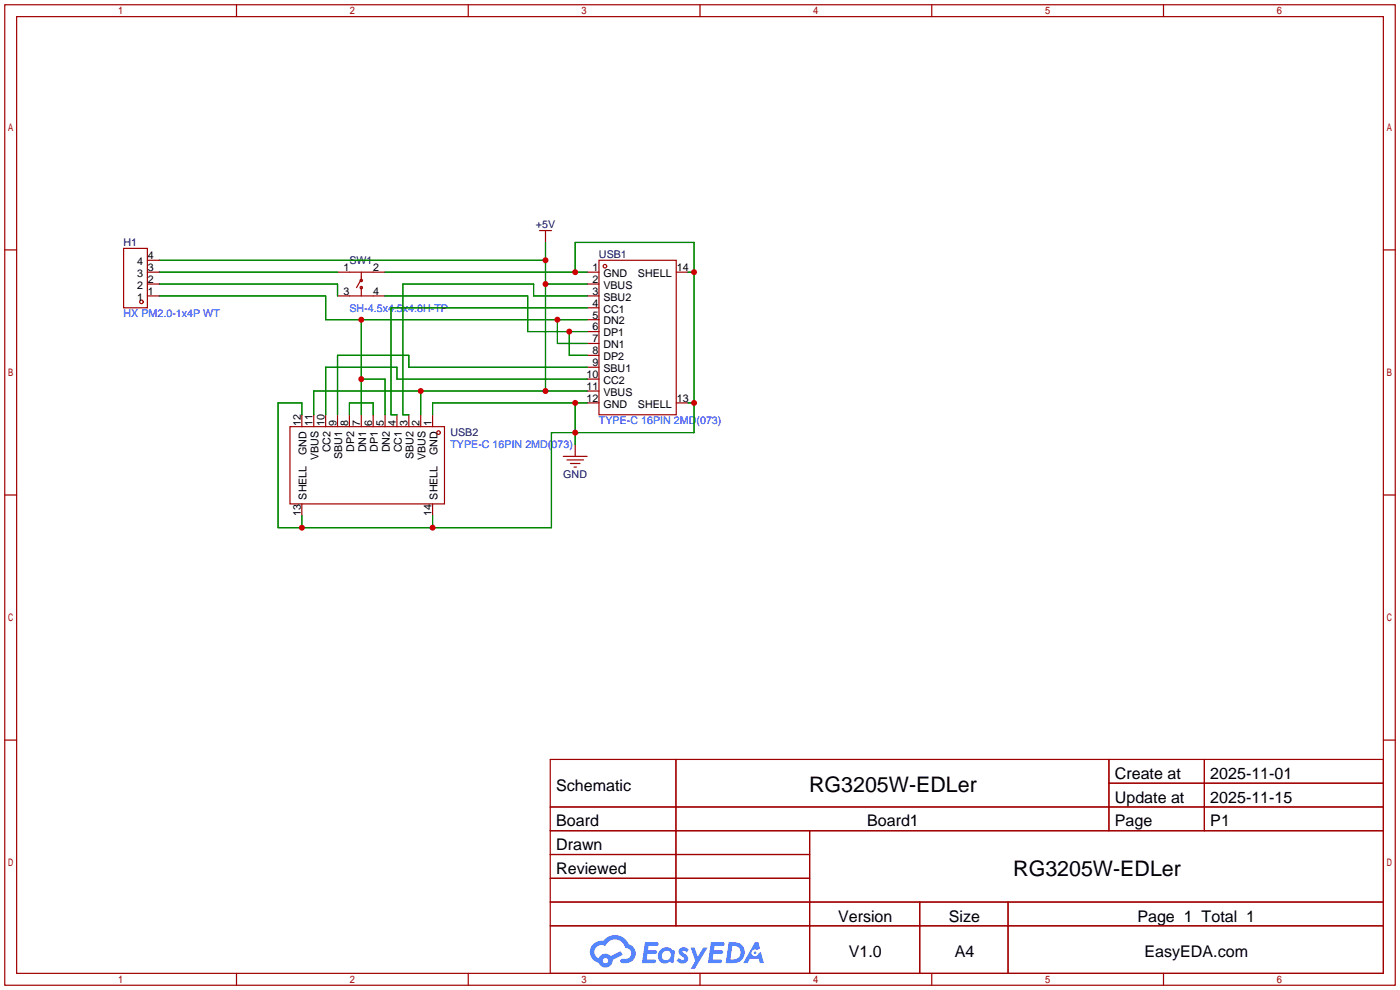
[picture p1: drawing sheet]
<svg xmlns="http://www.w3.org/2000/svg" width="299mm" height="212mm" viewBox="0 0 299 212" stroke-linecap="round" stroke-linejoin="round" font-family="sans-serif">
<g fill="none" stroke="#a10000" stroke-width=".25">
<path d="M1 1h297.2v209.6h-297.2zM3.6 3.6h292.1v204.4h-292.1zM50.5 1v2.6M100.1 1v2.6M149.6 1v2.6M199.1 1v2.6M248.7 1v2.6M1 53.4h2.6M295.7 53.4h2.5M1 105.8h2.6M295.7 105.8h2.5M1 158.2h2.6"/>
<path d="M295.7 158.2h2.5M117.6 162.3h178.1v45.7h-178.1zM117.6 172.5h178.1M117.6 177.5h178.1M144.5 162.3v35.6M173 177.5v30.5M237 162.3v15.2M237 167.4h58.7M257.4 162.3v15.2M117.6 182.6h55.4M117.6 192.8h178.1M117.6 187.7h55.4"/>
<path d="M117.6 197.9h178.1M196.6 192.8v15.2M215.4 192.8v15.2M50.5 208v2.6M100.1 208v2.6M149.6 208v2.6M199.1 208v2.6M248.7 208v2.6"/>
</g>
<g fill="#5487ff">
<path d="M145.3 202.7a1.3 1.3 0 0 1 1.9 .3l-.4 .6a.54 .54 0 0 0-.9-.2l.1 .2a1.34 1.34 0 0 1 .9 1.8 1.47 1.47 0 0 1-2.3-.1l.5-.6 .8 .5a.31 .31 0 0 0 .4-.3 .31 .31 0 0 0-.3-.4 1.12 1.12 0 0 1-.7-1.8z"/>
<path d="M147.6 202.5h.9l.6 2 1.2-2h.9l-2.7 4.6h-.9l1-1.7z"/>
<path d="M137.8 201.4h1.7a1.31 1.31 0 0 1 1.2 .2 .4 .4 0 0 1-.3 .5l-1.8 .1-.1 .9h1.6a.4 .4 0 0 1 .4 .4 .4 .4 0 0 1-.5 .4h-1.6l-.2 1.2h1.4a.46 .46 0 0 1 .5 0 .46 .46 0 0 1 .1 .5l-.4 .2h-2.6z"/>
<path d="M151.9 201.4h1.7a1.32 1.32 0 0 1 1.2 .2 .39 .39 0 0 1-.3 .5l-1.8 .1-.1 .9h1.6a.4 .4 0 0 1 .4 .4 .4 .4 0 0 1-.4 .4h-1.7l-.2 1.2h1.4a.46 .46 0 0 1 .5 0 .46 .46 0 0 1 .1 .5l-.4 .2h-2.6z"/>
<path d="M161.3 201.4h.8l.3 1.3-.6 .4a.75 .75 0 0 0-1.1 .3 .75 .75 0 0 0 .5 1 .75 .75 0 0 0 .9-.7l.5-.2 .6 2.3h-.8l-.3-.9h-1.8l-.5 .9h-1z"/>
<path d="M155.7 201.4l-.6 4.4h1.5a2.27 2.27 0 0 0 2.6-2.2 2.27 2.27 0 0 0-2.7-2.2zM156.5 202.1a1.5 1.5 0 0 1 1.8 1.6 1.5 1.5 0 0 1-1.9 1.4h-.3z"/>
<path d="M141.2 203a1.6 1.6 0 0 0-.3 2.3 1.6 1.6 0 0 0 2.3 .2l.7 .3 .3-2.4-.1-.3-.5-.1a1.58 1.58 0 0 0-2.4 0zM141.8 203.5a.98 .98 0 0 1 1.6 .4 .98 .98 0 0 1-1.1 1.3 .94 .94 0 0 1-.9-.7 .94 .94 0 0 1 .4-1z"/>
<path d="M126.8 201.8a2.37 2.37 0 0 0 1.1 4 1.54 1.54 0 0 0 1.8 1 1.54 1.54 0 0 0 1.2-1.6l2.2-1.1-.5-.8-2 1a1.57 1.57 0 0 0-2.7 .5 1.5 1.5 0 0 1-.7-2.1 1.5 1.5 0 0 1 2.2-.5 2.23 2.23 0 0 1 2.3-1.4 2.23 2.23 0 0 1 2 1.8 1.16 1.16 0 0 1 1.2 1.1 1.16 1.16 0 0 1-1.1 1.2h-.7a.47 .47 0 0 0-.5 .4 .47 .47 0 0 0 .4 .5 2.17 2.17 0 0 0 2.5-.9 2.17 2.17 0 0 0-.3-2.7l-.8-.4a3.2 3.2 0 0 0-5.5-.7l-1.1 .1zM128.8 205.3a.6 .6 0 0 1 1.2 0 .6 .6 0 0 1-1.2 0z"/>
<circle cx="161.4" cy="203.6" r=".28"/>
</g>
<g fill="none" stroke="#a10000" stroke-width=".25">
<path d="M26.4 53.1h5.1v12.7h-5.1zM31.5 58.2h2.5M31.5 55.6h2.5M72.1 58.2h10.2M77.2 58.2v1.7M77.2 59.7l-1 1.8M115.3 49.3h2.6M116.6 49.3v2.5M125.5 58.2h2.5M128 55.6h16.5v33h-16.5zM144.5 58.2h2.6M31.5 60.7h2.5"/>
<path d="M31.5 63.2h2.5M72.1 63.2h10.2M77.2 61.5v1.7M125.5 60.7h2.5M125.5 63.2h2.5M125.5 65.8h2.5M125.5 68.3h2.5M125.5 70.9h2.5M125.5 73.4h2.5M125.5 75.9h2.5M125.5 78.5h2.5M62 91.2h33v16.5h-33z"/>
<path d="M64.5 88.6v2.6M67.1 88.6v2.6M69.6 88.6v2.6M72.1 88.6v2.6M74.7 88.6v2.6M77.2 88.6v2.6M79.8 88.6v2.6M82.3 88.6v2.6M84.8 88.6v2.6M87.4 88.6v2.6M89.9 88.6v2.6M92.5 88.6v2.6"/>
<path d="M120.4 97.5h5.1M121.2 98.3h3.5M121.9 99.1h2.1M122.7 99.8h.5M122.9 95v2.5M125.5 81h2.5M125.5 83.6h2.5M125.5 86.1h2.5M144.5 86.1h2.6M64.5 107.7v2.5M92.5 107.7v2.5"/>
<circle cx="77.2" cy="59.9" r=".25"/>
<circle cx="129.3" cy="56.9" r=".38"/>
<circle cx="30.2" cy="64.5" r=".38"/>
<circle cx="77.2" cy="61.5" r=".25"/>
<circle cx="93.7" cy="92.5" r=".38"/>
</g>
<g fill="none" stroke="#008700" stroke-width=".25">
<path d="M34 58.2h38.1M34 55.6h82.6M82.3 58.2h43.2M116.6 51.8v31.8M122.9 58.2v-6.4h25.4v40.7h-30.4v20.3h-58.5v-26.7h5.1v2.5M147.1 58.2h1.2M34 63.2h35.6v5.1h55.9M34 60.7h38.1v2.5M77.2 68.3v20.3M82.3 63.2h30.5v7.7h12.7M116.6 60.7h8.9M119.1 68.3v5.1h6.4"/>
<path d="M121.7 70.9v5h3.8M125.5 78.5h-38.1v-2.6h-15.3v12.7M125.5 65.8h-41.9v22.8h1.2M125.5 63.2h-11.5v-2.5h-27.9v27.9h1.3M74.7 88.6v-2.5h5.1v2.5M77.2 81h5.1v7.6M89.9 83.6v5M122.9 86.1v8.9M125.5 86.1h-33v2.5M125.5 81h-40.7v-2.5h-15.2v10.1M125.5 83.6h-58.4v5M147.1 86.1h1.2"/>
<path d="M64.5 110.2v2.6M92.5 110.2v2.6"/>
</g>
<g fill="#c00">
<circle cx="122.9" cy="58.2" r=".63"/>
<circle cx="148.3" cy="58.2" r=".63"/>
<circle cx="148.3" cy="86.1" r=".63"/>
<circle cx="122.9" cy="92.5" r=".63"/>
<circle cx="122.9" cy="86.1" r=".63"/>
<circle cx="92.5" cy="112.8" r=".63"/>
<circle cx="64.5" cy="112.8" r=".63"/>
<circle cx="121.7" cy="70.9" r=".63"/>
<circle cx="116.6" cy="60.7" r=".63"/>
<circle cx="116.6" cy="83.6" r=".63"/>
<circle cx="89.9" cy="83.6" r=".63"/>
<circle cx="116.6" cy="55.6" r=".63"/>
<circle cx="77.2" cy="68.3" r=".63"/>
<circle cx="119.1" cy="68.3" r=".63"/>
<circle cx="77.2" cy="81" r=".63"/>
</g>
<g font-size="4.6">
<text x="172.9" y="169.3">RG3205W-EDLer</text>
<text x="216.6" y="187.1">RG3205W-EDLer</text>
</g>
<g font-size="3.4">
<text x="238.3" y="166.5">Create at</text>
<text x="258.7" y="166.5">2025-11-01</text>
<text x="118.9" y="169">Schematic</text>
<text x="238.3" y="171.6">Update at</text>
<text x="258.7" y="171.6">2025-11-15</text>
<text x="118.9" y="176.6">Board</text>
<text x="185.3" y="176.6">Board1</text>
<text x="238.3" y="176.6">Page</text>
<text x="258.7" y="176.6">P1</text>
<text x="118.9" y="181.7">Drawn</text>
<text x="118.9" y="186.8">Reviewed</text>
<text x="179.1" y="197">Version</text>
<text x="202.8" y="197">Size</text>
<text x="243.1" y="197">Page 1 Total 1</text>
<text x="181.4" y="204.6">V1.0</text>
<text x="204" y="204.6">A4</text>
<text x="244.6" y="204.6">EasyEDA.com</text>
</g>
<g font-size="2.3" fill="#000080">
<text x="26.4" y="52.6">H1</text>
<text x="114.5" y="48.8">+5V</text>
<text x="74.7" y="56.4">SW1</text>
<text x="128" y="55.1">USB1</text>
<text x="96.3" y="93.2">USB2</text>
<text x="120.4" y="102.1">GND</text>
</g>
<g font-size="2.3">
<text x="29.3" y="59.2">3</text>
<text x="29.3" y="56.6">4</text>
<text x="31.6" y="57.9">3</text>
<text x="31.6" y="55.4">4</text>
<text x="73.4" y="57.9">1</text>
<text x="79.8" y="57.9">2</text>
<text x="126.6" y="57.9">1</text>
<text x="129" y="59.2">GND</text>
<text x="136.3" y="59.2">SHELL</text>
<text x="144.7" y="57.9">14</text>
<text x="29.3" y="64.3">1</text>
<text x="29.3" y="61.7">2</text>
<text x="31.6" y="63">1</text>
<text x="31.6" y="60.5">2</text>
<text x="73.4" y="63">3</text>
<text x="79.8" y="63">4</text>
<text x="126.6" y="60.5">2</text>
<text x="126.6" y="63">3</text>
<text x="126.6" y="65.5">4</text>
<text x="129" y="61.7">VBUS</text>
<text x="129" y="64.3">SBU2</text>
<text x="126.6" y="68.1">5</text>
<text x="126.6" y="70.6">6</text>
<text x="129" y="66.8">CC1</text>
<text x="129" y="69.3">DN2</text>
<text x="129" y="71.9">DP1</text>
<text x="126.6" y="73.2">7</text>
<text x="126.6" y="75.7">8</text>
<text x="129" y="74.4">DN1</text>
<text x="129" y="77">DP2</text>
<text x="125.3" y="80.8">10</text>
<text x="125.3" y="83.3">11</text>
<text x="126.6" y="78.2">9</text>
<text x="129" y="79.5">SBU1</text>
<text x="129" y="82">CC2</text>
<text x="125.3" y="85.9">12</text>
<text x="129" y="84.6">VBUS</text>
<text x="129" y="87.1">GND</text>
<text x="136.3" y="87.1">SHELL</text>
<text x="144.7" y="85.9">13</text>
<text x="64.3" y="91.1" transform="rotate(-90 64.3 91.1)">12</text>
<text x="66.8" y="91.1" transform="rotate(-90 66.8 91.1)">11</text>
<text x="69.3" y="91.1" transform="rotate(-90 69.3 91.1)">10</text>
<text x="71.9" y="91.1" transform="rotate(-90 71.9 91.1)">9</text>
<text x="74.4" y="91.1" transform="rotate(-90 74.4 91.1)">8</text>
<text x="77" y="91.1" transform="rotate(-90 77 91.1)">7</text>
<text x="79.5" y="91.1" transform="rotate(-90 79.5 91.1)">6</text>
<text x="82" y="91.1" transform="rotate(-90 82 91.1)">5</text>
<text x="84.6" y="91.1" transform="rotate(-90 84.6 91.1)">4</text>
<text x="87.1" y="91.1" transform="rotate(-90 87.1 91.1)">3</text>
<text x="89.7" y="91.1" transform="rotate(-90 89.7 91.1)">2</text>
<text x="92.2" y="91.1" transform="rotate(-90 92.2 91.1)">1</text>
<text x="65.5" y="97.2" transform="rotate(-90 65.5 97.2)">GND</text>
<text x="68.1" y="98.4" transform="rotate(-90 68.1 98.4)">VBUS</text>
<text x="70.6" y="96.7" transform="rotate(-90 70.6 96.7)">CC2</text>
<text x="73.2" y="98.1" transform="rotate(-90 73.2 98.1)">SBU1</text>
<text x="75.7" y="96.6" transform="rotate(-90 75.7 96.6)">DP2</text>
<text x="78.2" y="96.7" transform="rotate(-90 78.2 96.7)">DN1</text>
<text x="80.8" y="96.6" transform="rotate(-90 80.8 96.6)">DP1</text>
<text x="83.3" y="96.7" transform="rotate(-90 83.3 96.7)">DN2</text>
<text x="85.9" y="96.7" transform="rotate(-90 85.9 96.7)">CC1</text>
<text x="88.4" y="98.1" transform="rotate(-90 88.4 98.1)">SBU2</text>
<text x="90.9" y="98.4" transform="rotate(-90 90.9 98.4)">VBUS</text>
<text x="93.5" y="97.2" transform="rotate(-90 93.5 97.2)">GND</text>
<text x="65.5" y="106.8" transform="rotate(-90 65.5 106.8)">SHELL</text>
<text x="93.5" y="106.8" transform="rotate(-90 93.5 106.8)">SHELL</text>
<text x="64.3" y="110.4" transform="rotate(-90 64.3 110.4)">13</text>
<text x="92.2" y="110.4" transform="rotate(-90 92.2 110.4)">14</text>
</g>
<g font-size="2.3" fill="#00f">
<text x="26.4" y="67.8">HX PM2.0-1x4P WT</text>
<text x="74.7" y="66.6">SH-4.5x4.5x4.8H-TP</text>
<text x="96.3" y="95.8">TYPE-C 16PIN 2MD(073)</text>
<text x="128" y="90.7">TYPE-C 16PIN 2MD(073)</text>
</g>
</svg>
